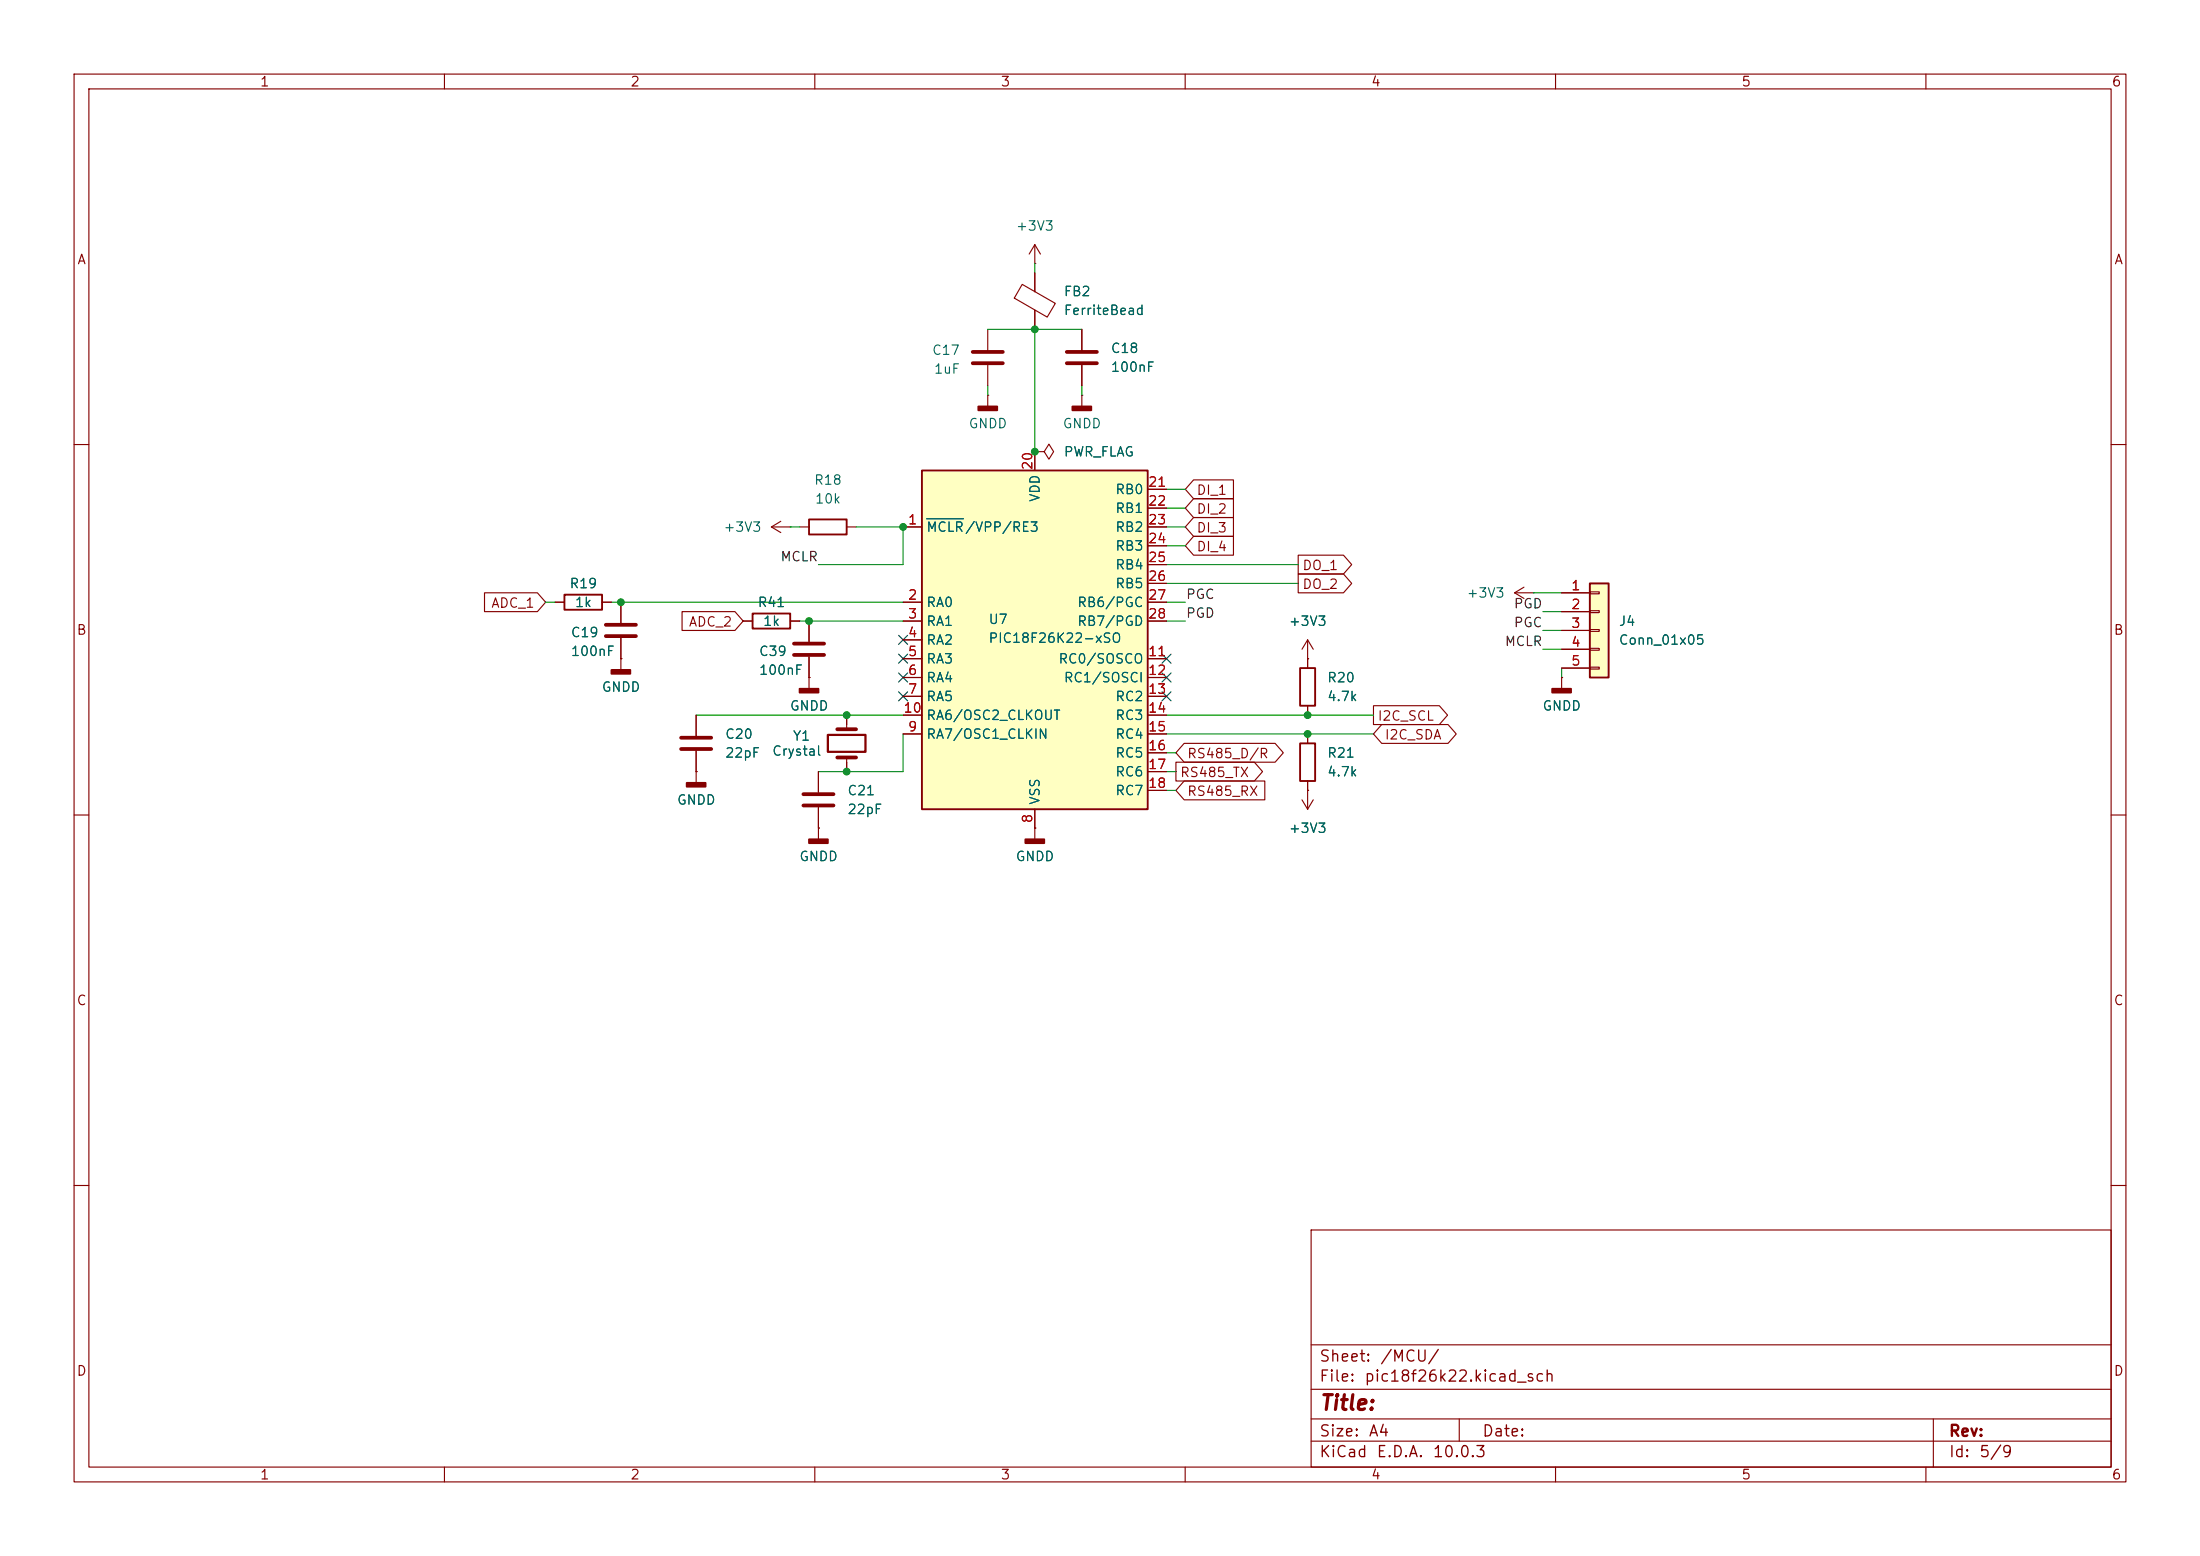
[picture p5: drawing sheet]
<svg xmlns="http://www.w3.org/2000/svg" width="297mm" height="210mm" viewBox="0 0 297 210" stroke-linecap="round" stroke-linejoin="round" font-family="sans-serif">
<g fill="none" stroke="#840000" stroke-width=".15">
<path d="M10 10h277v190h-277zM12 12h273v186h-273zM60 10v2M110 10v2M160 10v2M210 10v2M260 10v2M139.7 35.6h.1M139.7 33l-.8 1.3M139.7 33l.8 1.3M139.7 33v2.6M10 60h2"/>
<path d="M285 60h2M109.2 91.4h.1M109.2 91.4v1.6M10 110h2M110.5 111.8h.1M110.5 111.8v1.5M285 110h2M10 160h2M177 166h108v32h-108zM285 160h2M60 198v2M110 198v2"/>
<path d="M160 198v2M177 194.5h108M177 191.5h108M177 187.5h108M177 181.5h108M197 191.5v3M210 198v2M260 198v2M261 191.5v6.5"/>
</g>
<g fill="#840000" stroke="#840000" stroke-width=".25">
<path d="M107.9 93h2.6v.5h-2.6z"/>
<path d="M109.2 113.3h2.6v.5h-2.6z"/>
</g>
<path d="M124.5 63.5h30.4v45.7h-30.4z" fill="#ffffc2"/>
<path d="M109.2 70.1h5.1v2h-5.1zM124.5 63.5h30.4v45.7h-30.4z" fill="none" stroke="#840000" stroke-width=".25"/>
<g fill="none" stroke="#840000" stroke-width=".15">
<path d="M107.9 71.1h1.3M114.3 71.1h1.3M121.9 71.1h2.6M139.7 61v2.5M154.9 71.1h2.6M154.9 66h2.6M154.9 68.6h2.6M154.9 73.7h2.6M154.9 76.2h2.6M154.9 78.7h2.6M205.7 79.2l-1.2 .8M121.9 81.3h2.6"/>
<path d="M121.9 83.8h2.6M121.9 86.4h2.6M121.9 88.9h2.6M121.9 91.4h2.6M121.9 94h2.6M121.9 99.1h2.6M121.9 96.5h2.6M154.9 81.3h2.6M154.9 83.8h2.6M154.9 88.9h2.6M154.9 91.4h2.6M154.9 94h2.6"/>
<path d="M154.9 99.1h2.6M154.9 96.5h2.6M204.5 80l1.2 .8M204.5 80h2.5M207 80h.1M210.8 91.4h.1M210.8 91.4v1.6M110.5 104.1v2.8M110.5 109v2.8M139.7 111.8h.1M139.7 109.2v4.1M154.9 101.6h2.6"/>
<path d="M154.9 104.1h2.6M154.9 106.7h2.6"/>
</g>
<path d="M125.1 70h5" fill="none" stroke="#006464" stroke-width=".15"/>
<path d="M108.5 107.2h4M108.5 108.7h4" fill="none" stroke="#840000" stroke-width=".51"/>
<g fill="#840000" stroke="#840000" stroke-width=".25">
<path d="M138.4 113.3h2.6v.5h-2.6z"/>
<path d="M209.5 93h2.6v.5h-2.6z"/>
</g>
<path d="M214.6 78.7h2.6v12.7h-2.6z" fill="#ffffc2"/>
<path d="M214.6 78.7h2.6v12.7h-2.6zM76.2 80.3h5.1v2h-5.1zM101.6 82.8h5.1v2h-5.1zM175.5 90.2h2v5.1h-2zM175.5 100.3h2v5.1h-2z" fill="none" stroke="#840000" stroke-width=".25"/>
<g fill="none" stroke="#840000" stroke-width=".15">
<path d="M138 38.4l4.5 2.5-1.1 1.9-4.5-2.6zM139.7 36.8v2.6M133.3 53.3h.1M133.3 44.5v2.7M133.3 49.3v2.8M133.3 53.3v1.6M139.7 41.9v2.6M146 53.3h.1M146 44.5v2.7M146 49.3v2.8M146 53.3v1.6M104.1 71.1l1.3 .8"/>
<path d="M104.1 71.1h2.6M105.4 70.4l-1.3 .7M106.7 71.1h.1M121.9 71.1h2.6M139.7 61h1.3l.6-1.1 .6 1.1-.6 1-.6-1M139.7 61h.1M139.7 61v2.5M154.9 71.1h2.6M154.9 66h2.6M154.9 68.6h2.6M154.9 73.7h2.6M154.9 76.2h2.6"/>
<path d="M154.9 78.7h2.6M161.1 64.8h5.4v2.5h-5.4l-1.1-1.3zM161.1 72.4h5.4v2.5h-5.4l-1.1-1.2zM161.1 69.8h5.4v2.6h-5.4l-1.1-1.3zM161.1 67.3h5.4v2.6h-5.4l-1.1-1.3zM175.3 77.5h6.1l1.1 1.2-1.1 1.3h-6.1zM175.3 74.9h6.1l1.1 1.3-1.1 1.3h-6.1zM214.6 79.9h1.3v.2h-1.3zM65.4 80h7.1l1.2 1.3-1.2 1.3h-7.1zM74.9 81.3h1.3M81.3 81.3h1.2M83.8 88.9h.1"/>
<path d="M83.8 81.3v2.8M83.8 86.1v4.3M92.1 82.5h7.1l1.1 1.3-1.1 1.3h-7.1zM94 96.5v2.8M100.3 83.8h1.3M106.7 83.8h1.2M109.2 91.4h.1M109.2 83.8v2.8M109.2 88.6v2.8M114.3 96.5v1.9M121.9 81.3h2.6M121.9 83.8h2.6"/>
<path d="M121.9 86.4h2.6M121.9 88.9h2.6M121.9 91.4h2.6M121.9 94h2.6M121.9 99.1h2.6M121.9 96.5h2.6M154.9 81.3h2.6M154.9 83.8h2.6M154.9 88.9h2.6M154.9 91.4h2.6M154.9 94h2.6M154.9 99.1h2.6"/>
<path d="M154.9 96.5h2.6M176.5 88.9h.1M176.5 86.4v3.8M176.5 95.3v1.2M176.5 99.1v1.2M176.5 86.4l-.7 1.2M176.5 86.4l.8 1.2M185.4 95.2h8.9l1.1 1.3-1.1 1.3h-8.9zM186.5 97.8h9l1.1 1.3-1.1 1.2h-9l-1.1-1.2zM210.8 91.4h.1M210.8 80h3.8M210.8 82.6h3.8"/>
<path d="M210.8 85.1h3.8M210.8 87.6h3.8M210.8 90.2h3.8M214.6 82.4h1.3v.3h-1.3zM214.6 85h1.3v.2h-1.3zM214.6 87.5h1.3v.3h-1.3zM214.6 90h1.3v.3h-1.3zM94 104.1h.1M94 101.3v4.4M110.5 111.8h.1M110.5 104.1v2.8M110.5 109v2.8"/>
<path d="M114.3 102.2v1.9M139.7 111.8h.1M139.7 109.2v2.6M154.9 101.6h2.6M154.9 104.1h2.6M154.9 106.7h2.6M158.7 102.9h10.6l1.1 1.2-1.1 1.3h-10.6zM159.9 105.4h10.9v2.6h-10.9l-1.2-1.3zM159.9 100.3h12.2l1.2 1.3-1.2 1.3h-12.2l-1.2-1.3zM175.8 108l.7 1.2M176.5 106.7h.1M176.5 105.4v3.8"/>
<path d="M177.3 108l-.8 1.2"/>
</g>
<g fill="#840000" stroke="#840000" stroke-width=".25">
<path d="M132.1 54.9h2.5v.5h-2.5z"/>
<path d="M92.7 105.7h2.5v.5h-2.5z"/>
<path d="M144.8 54.9h2.5v.5h-2.5z"/>
<path d="M82.5 90.4h2.6v.5h-2.6z"/>
</g>
<path d="M131.3 47.5h4.1M131.3 49h4.1M144 47.5h4.1M144 49h4.1M81.8 84.3h4.1M81.8 85.9h4.1M91.9 99.6h4.1M107.2 86.9h4.1M107.2 88.4h4.1M113 98.4h2.6M91.9 101.1h4.1M113 102.2h2.6" fill="none" stroke="#840000" stroke-width=".51"/>
<path d="M111.8 99.2h5v2.3h-5z" fill="none" stroke="#840000" stroke-width=".3"/>
<g fill="none" stroke="#009600" stroke-width=".15">
<path d="M139.7 35.6v1.2M133.3 44.5h12.7M133.3 52.1v1.2M139.7 44.5v16.5M146 52.1v1.2M106.7 71.1h1.2M115.6 71.1h6.3v5.1h-11.4M157.5 71.1h2.5M157.5 78.7h17.8M157.5 76.2h17.8M157.5 73.7h2.5M157.5 68.6h2.5"/>
<path d="M157.5 66h2.5M73.7 81.3h1.2M82.5 81.3h39.4M94 96.5h27.9M107.9 83.8h14M121.9 99.1v5h-11.4M157.5 83.8h2.5M157.5 81.3h2.5M157.5 96.5h27.9M157.5 99.1h27.9M207 80h3.8M208.3 85.1h2.5"/>
<path d="M208.3 87.6h2.5M208.3 82.6h2.5M210.8 90.2v1.2M157.5 104.1h1.2M157.5 106.7h1.2M157.5 101.6h1.2"/>
</g>
<g fill="none" stroke="#000084" stroke-width=".15">
<path d="M121.3 88.3l1.2 1.2M121.3 85.8l1.2 1.2M121.3 90.8l1.2 1.2M121.3 93.4l1.2 1.2M122.5 88.3l-1.2 1.2M122.5 85.8l-1.2 1.2M122.5 90.8l-1.2 1.2M122.5 93.4l-1.2 1.2M156.9 93.4l1.2 1.2M156.9 88.3l1.2 1.2M156.9 90.8l1.2 1.2M158.1 93.4l-1.2 1.2"/>
<path d="M158.1 88.3l-1.2 1.2M158.1 90.8l-1.2 1.2"/>
</g>
<path d="M125.1 70h5" fill="none" stroke="#006464" stroke-width=".15"/>
<g fill="#009600" stroke="#009600" stroke-width=".14">
<circle cx="139.7" cy="44.5" r=".46"/>
<circle cx="139.7" cy="61" r=".46"/>
<circle cx="176.5" cy="99.1" r=".46"/>
<circle cx="121.9" cy="71.1" r=".46"/>
<circle cx="109.2" cy="83.8" r=".46"/>
<circle cx="83.8" cy="81.3" r=".46"/>
<circle cx="114.3" cy="104.1" r=".46"/>
<circle cx="114.3" cy="96.5" r=".46"/>
<circle cx="176.5" cy="96.5" r=".46"/>
</g>
<text font-size="2" fill="#840000" x="178" y="190.8">Title:</text>
<g font-size="1.5" fill="#840000">
<text x="178" y="184.2">Sheet:</text>
<text x="186.2" y="184.2">/MCU/</text>
<text x="178" y="186.9">File:</text>
<text x="184.1" y="186.9">pic18f26k22.kicad_sch</text>
<text x="178" y="197.1">KiCad</text>
<text x="178" y="194.3">Size:</text>
<text x="184.7" y="194.3">A4</text>
<text x="185.7" y="197.1">E.D.A.</text>
<text x="193.3" y="197.1">10.0.3</text>
<text x="200" y="194.3">Date:</text>
<text x="263" y="194.3">Rev:</text>
<text x="263" y="197.1">Id:</text>
<text x="267.1" y="197.1">5/9</text>
</g>
<g font-size="1.3" fill="#840000">
<text x="35" y="12">1</text>
<text x="85" y="12">2</text>
<text x="135" y="12">3</text>
<text x="185" y="12">4</text>
<text x="235" y="12">5</text>
<text x="285" y="12">6</text>
<text x="10.3" y="36">A</text>
<text x="285.3" y="36">A</text>
<text x="161.4" y="67.1">DI_1</text>
<text x="161.4" y="69.6">DI_2</text>
<text x="161.4" y="74.7">DI_4</text>
<text x="161.4" y="72.2">DI_3</text>
<text x="175.7" y="77.3">DO_1</text>
<text x="66.2" y="82.3">ADC_1</text>
<text x="175.7" y="79.8">DO_2</text>
<text x="10.3" y="86">B</text>
<text x="92.9" y="84.9">ADC_2</text>
<text x="285.3" y="86">B</text>
<text x="185.9" y="97.6">I2C_SCL</text>
<text x="186.8" y="100.1">I2C_SDA</text>
<text x="159.2" y="105.2">RS485_TX</text>
<text x="160.2" y="107.7">RS485_RX</text>
<text x="160.2" y="102.7">RS485_D/R</text>
<text x="10.3" y="136">C</text>
<text x="285.3" y="136">C</text>
<text x="10.3" y="186">D</text>
<text x="285.3" y="186">D</text>
<text x="35" y="200">1</text>
<text x="85" y="200">2</text>
<text x="135" y="200">3</text>
<text x="185" y="200">4</text>
<text x="235" y="200">5</text>
<text x="285" y="200">6</text>
</g>
<g font-size="1.3" fill="#006464">
<text x="137.1" y="31.5">+3V3</text>
<text x="143.5" y="40.3">FB2</text>
<text x="143.5" y="42.8">FerriteBead</text>
<text x="149.9" y="48">C18</text>
<text x="125.7" y="48.2">C17</text>
<text x="126" y="50.8">1uF</text>
<text x="149.9" y="50.5">100nF</text>
<text x="130.7" y="58.1">GNDD</text>
<text x="143.4" y="58.1">GNDD</text>
<text x="109.8" y="65.7">R18</text>
<text x="143.5" y="61.9">PWR_FLAG</text>
<text x="109.9" y="68.3">10k</text>
<text x="140.7" y="67.8" transform="rotate(-90 140.7 67.8)">VDD</text>
<text x="150.5" y="67">RB0</text>
<text x="150.5" y="69.6">RB1</text>
<text x="97.6" y="72.1">+3V3</text>
<text x="125" y="72.1">MCLR/VPP/RE3</text>
<text x="150.5" y="72.1">RB2</text>
<text x="150.5" y="74.6">RB3</text>
<text x="150.5" y="77.2">RB4</text>
<text x="76.8" y="79.7">R19</text>
<text x="77.5" y="82.3">1k</text>
<text x="102.2" y="82.3">R41</text>
<text x="125" y="82.3">RA0</text>
<text x="145.3" y="82.3">RB6/PGC</text>
<text x="150.5" y="79.7">RB5</text>
<text x="197.9" y="81">+3V3</text>
<text x="77" y="88.9">100nF</text>
<text x="77" y="86.3">C19</text>
<text x="102.4" y="88.9">C39</text>
<text x="102.9" y="84.8">1k</text>
<text x="125" y="84.8">RA1</text>
<text x="125" y="87.3">RA2</text>
<text x="125" y="89.9">RA3</text>
<text x="133.4" y="87.1">PIC18F26K22-xSO</text>
<text x="133.4" y="84.5">U7</text>
<text x="142.8" y="89.9">RC0/SOSCO</text>
<text x="145.3" y="84.8">RB7/PGD</text>
<text x="173.9" y="84.8">+3V3</text>
<text x="218.4" y="84.8">J4</text>
<text x="218.4" y="87.3">Conn_01x05</text>
<text x="81.1" y="93.7">GNDD</text>
<text x="102.4" y="91.4">100nF</text>
<text x="125" y="92.4">RA4</text>
<text x="125" y="95">RA5</text>
<text x="143.5" y="92.4">RC1/SOSCI</text>
<text x="150.5" y="95">RC2</text>
<text x="179.1" y="95">4.7k</text>
<text x="179.1" y="92.4">R20</text>
<text x="97.8" y="100">C20</text>
<text x="106.5" y="96.2">GNDD</text>
<text x="106.9" y="100.3">Y1</text>
<text x="125" y="100">RA7/OSC1_CLKIN</text>
<text x="125" y="97.5">RA6/OSC2_CLKOUT</text>
<text x="150.5" y="97.5">RC3</text>
<text x="150.5" y="100">RC4</text>
<text x="208.1" y="96.2">GNDD</text>
<text x="97.8" y="102.6">22pF</text>
<text x="104.1" y="102.3">Crystal</text>
<text x="114.3" y="107.7">C21</text>
<text x="150.5" y="102.6">RC5</text>
<text x="150.5" y="105.1">RC6</text>
<text x="150.5" y="107.7">RC7</text>
<text x="179.1" y="105.1">4.7k</text>
<text x="179.1" y="102.6">R21</text>
<text x="91.3" y="108.9">GNDD</text>
<text x="114.3" y="110.2">22pF</text>
<text x="140.7" y="108.7" transform="rotate(-90 140.7 108.7)">VSS</text>
<text x="173.9" y="112.7">+3V3</text>
<text x="107.8" y="116.5">GNDD</text>
<text x="137" y="116.5">GNDD</text>
</g>
<g font-size="1.3" fill="#a90000">
<text x="139.7" y="63.5" transform="rotate(-90 139.7 63.5)">20</text>
<text x="122.5" y="71.1">1</text>
<text x="154.9" y="66">21</text>
<text x="154.9" y="68.6">22</text>
<text x="154.9" y="71.1">23</text>
<text x="154.9" y="73.6">24</text>
<text x="154.9" y="76.2">25</text>
<text x="122.5" y="81.3">2</text>
<text x="122.5" y="83.8">3</text>
<text x="154.9" y="78.7">26</text>
<text x="154.9" y="81.3">27</text>
<text x="154.9" y="83.8">28</text>
<text x="212" y="80">1</text>
<text x="212" y="82.5">2</text>
<text x="122.5" y="86.3">4</text>
<text x="122.5" y="88.9">5</text>
<text x="154.9" y="88.9">11</text>
<text x="212" y="85.1">3</text>
<text x="212" y="87.6">4</text>
<text x="122.5" y="91.4">6</text>
<text x="122.5" y="94">7</text>
<text x="154.9" y="91.4">12</text>
<text x="154.9" y="94">13</text>
<text x="212" y="90.1">5</text>
<text x="121.9" y="96.5">10</text>
<text x="122.5" y="99">9</text>
<text x="154.9" y="96.5">14</text>
<text x="154.9" y="99">15</text>
<text x="154.9" y="101.6">16</text>
<text x="154.9" y="104.1">17</text>
<text x="154.9" y="106.7">18</text>
<text x="139.7" y="111.2" transform="rotate(-90 139.7 111.2)">8</text>
</g>
<g font-size="1.3" fill="#0f0f0f">
<text x="105.3" y="76.1">MCLR</text>
<text x="160" y="83.7">PGD</text>
<text x="160" y="81.2">PGC</text>
<text x="204.3" y="82.4">PGD</text>
<text x="203.1" y="87.5">MCLR</text>
<text x="204.3" y="85">PGC</text>
</g>
</svg>
